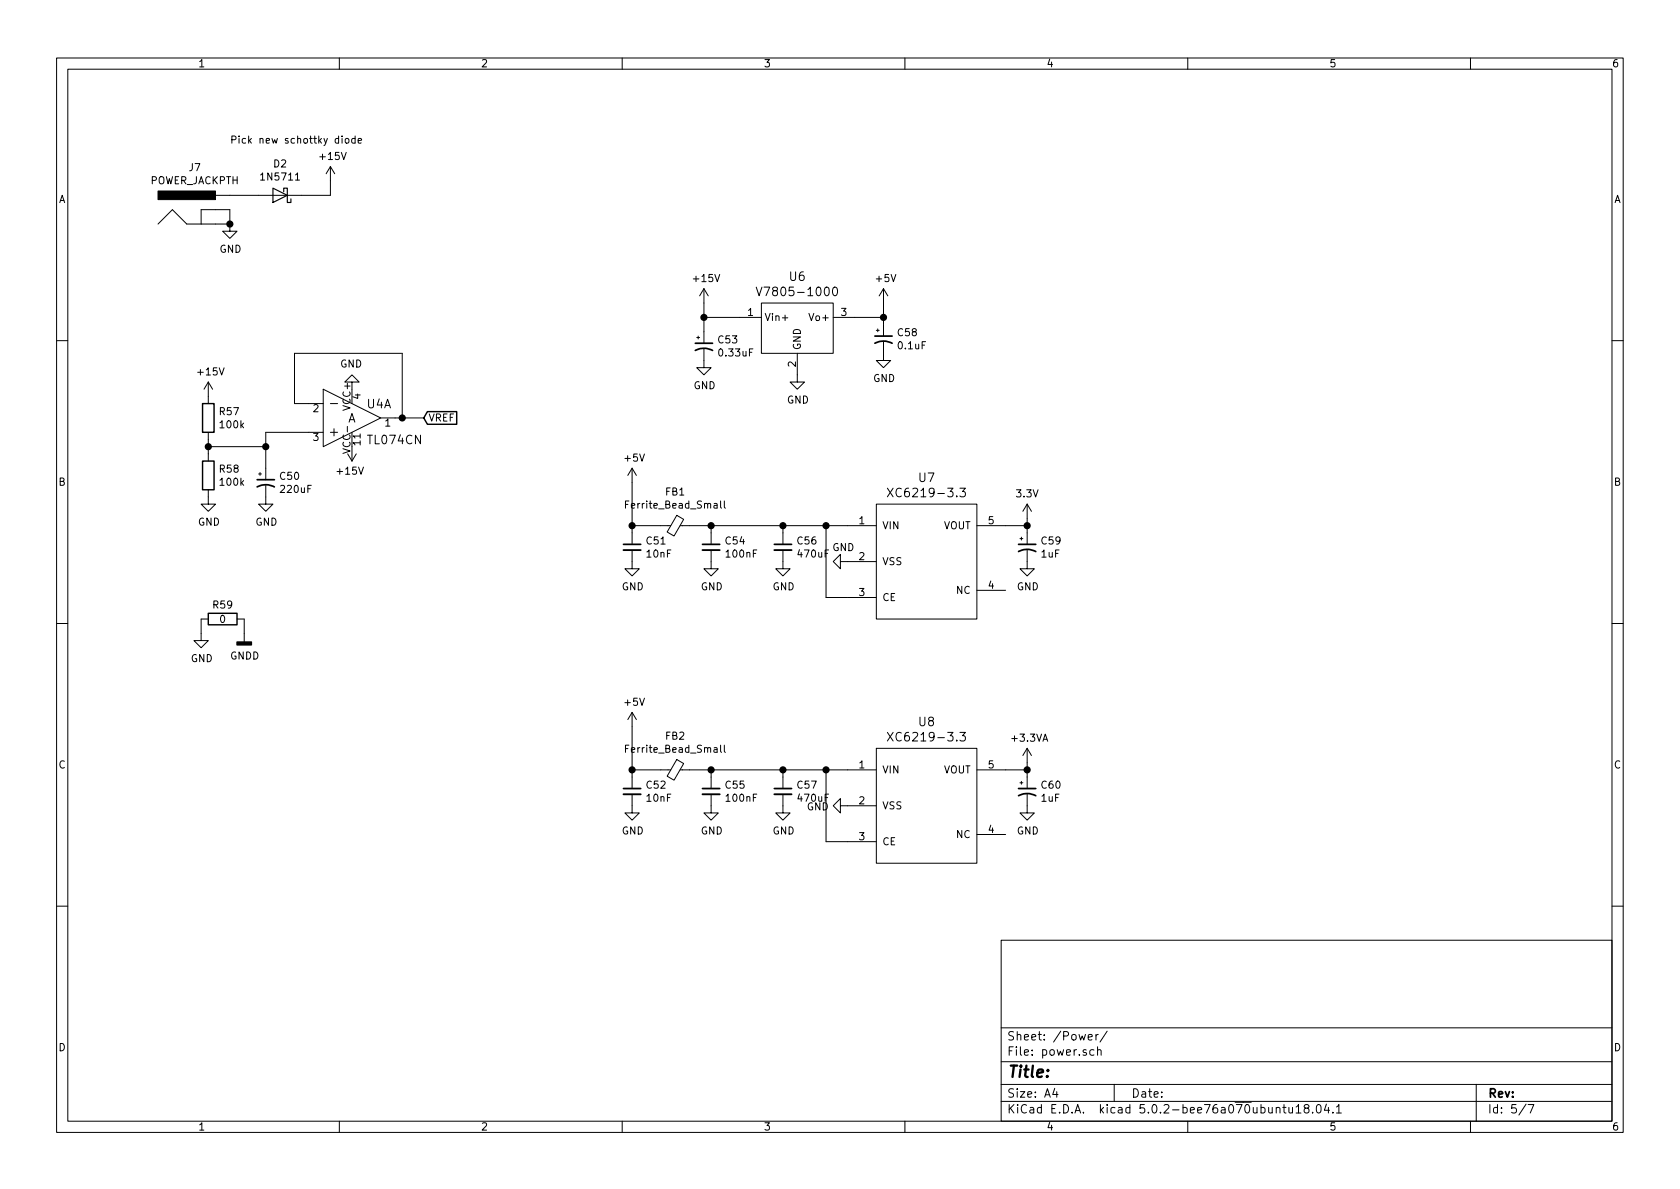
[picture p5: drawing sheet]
EESchema Schematic File Version 4
LIBS:synth-wavetable-cache
EELAYER 26 0
EELAYER END
$Descr A4 11693 8268
encoding utf-8
Sheet 5 7
Title ""
Date ""
Rev ""
Comp ""
Comment1 ""
Comment2 ""
Comment3 ""
Comment4 ""
$EndDescr
$Comp
L power:GND #PWR080
U 1 1
P 1600 1550
F 0 "#PWR080" H 1600 1300 50  0001 C CNN
F 1 "GND" H 1605 1377 50  0000 C CNN
F 2 "" H 1600 1550 50  0001 C CNN
F 3 "" H 1600 1550 50  0001 C CNN
	1    1600 1550
	1    0    0    -1  
$EndComp
$Comp
L power:+15V #PWR083
U 1 1
P 2300 1250
F 0 "#PWR083" H 2300 1100 50  0001 C CNN
F 1 "+15V" H 2315 1423 50  0000 C CNN
F 2 "" H 2300 1250 50  0001 C CNN
F 3 "" H 2300 1250 50  0001 C CNN
	1    2300 1250
	1    0    0    -1  
$EndComp
Wire Wire Line
	2300 1250 2300 1350
Wire Wire Line
	2300 1350 2100 1350
$Comp
L power:+15V #PWR078
U 1 1
P 1450 2750
F 0 "#PWR078" H 1450 2600 50  0001 C CNN
F 1 "+15V" H 1465 2923 50  0000 C CNN
F 2 "" H 1450 2750 50  0001 C CNN
F 3 "" H 1450 2750 50  0001 C CNN
	1    1450 2750
	1    0    0    -1  
$EndComp
$Comp
L Device:R R57
U 1 1
P 1450 2900
F 0 "R57" H 1520 2946 50  0000 L CNN
F 1 "100k" H 1520 2855 50  0000 L CNN
F 2 "SparkFun-Passives:0805" V 1380 2900 50  0001 C CNN
F 3 "~" H 1450 2900 50  0001 C CNN
	1    1450 2900
	1    0    0    -1  
$EndComp
$Comp
L Device:R R58
U 1 1
P 1450 3300
F 0 "R58" H 1520 3346 50  0000 L CNN
F 1 "100k" H 1520 3255 50  0000 L CNN
F 2 "SparkFun-Passives:0805" V 1380 3300 50  0001 C CNN
F 3 "~" H 1450 3300 50  0001 C CNN
	1    1450 3300
	1    0    0    -1  
$EndComp
$Comp
L power:GND #PWR079
U 1 1
P 1450 3450
F 0 "#PWR079" H 1450 3200 50  0001 C CNN
F 1 "GND" H 1455 3277 50  0000 C CNN
F 2 "" H 1450 3450 50  0001 C CNN
F 3 "" H 1450 3450 50  0001 C CNN
	1    1450 3450
	1    0    0    -1  
$EndComp
$Comp
L Device:CP1_Small C50
U 1 1
P 1850 3350
F 0 "C50" H 1941 3396 50  0000 L CNN
F 1 "220uF" H 1941 3305 50  0000 L CNN
F 2 "Capacitor_SMD:CP_Elec_6.3x5.4" H 1850 3350 50  0001 C CNN
F 3 "~" H 1850 3350 50  0001 C CNN
	1    1850 3350
	1    0    0    -1  
$EndComp
$Comp
L power:GND #PWR082
U 1 1
P 1850 3450
F 0 "#PWR082" H 1850 3200 50  0001 C CNN
F 1 "GND" H 1855 3277 50  0000 C CNN
F 2 "" H 1850 3450 50  0001 C CNN
F 3 "" H 1850 3450 50  0001 C CNN
	1    1850 3450
	1    0    0    -1  
$EndComp
Wire Wire Line
	1450 3050 1450 3100
Wire Wire Line
	1450 3100 1850 3100
Wire Wire Line
	1850 3100 1850 3250
Connection ~ 1450 3100
Wire Wire Line
	1450 3100 1450 3150
Wire Wire Line
	1850 3100 1850 3000
Wire Wire Line
	1850 3000 2150 3000
Connection ~ 1850 3100
Wire Wire Line
	2750 2900 2800 2900
Wire Wire Line
	2800 2900 2800 2450
Wire Wire Line
	2800 2450 2050 2450
Wire Wire Line
	2050 2450 2050 2800
Wire Wire Line
	2050 2800 2150 2800
Text GLabel 2950 2900 2    50   Input ~ 0
VREF
Wire Wire Line
	2950 2900 2800 2900
Connection ~ 2800 2900
$Comp
L dk_Linear-Amplifiers-Instrumentation-OP-Amps-Buffer-Amps:TL074CN U4
U 1 1
P 2450 2900
F 0 "U4" H 2550 3000 60  0000 L CNN
F 1 "TL074CN" H 2550 2750 60  0000 L CNN
F 2 "SparkFun-AnalogIC:SO16" H 2650 3100 60  0001 L CNN
F 3 "http://www.ti.com/lit/ds/symlink/tl071a.pdf" H 2650 3200 60  0001 L CNN
F 4 "296-1777-5-ND" H 2650 3300 60  0001 L CNN "Digi-Key_PN"
F 5 "TL074CN" H 2650 3400 60  0001 L CNN "MPN"
F 6 "Integrated Circuits (ICs)" H 2650 3500 60  0001 L CNN "Category"
F 7 "Linear - Amplifiers - Instrumentation, OP Amps, Buffer Amps" H 2650 3600 60  0001 L CNN "Family"
F 8 "http://www.ti.com/lit/ds/symlink/tl071a.pdf" H 2650 3700 60  0001 L CNN "DK_Datasheet_Link"
F 9 "/product-detail/en/texas-instruments/TL074CN/296-1777-5-ND/277423" H 2650 3800 60  0001 L CNN "DK_Detail_Page"
F 10 "IC OPAMP JFET 3MHZ 14DIP" H 2650 3900 60  0001 L CNN "Description"
F 11 "Texas Instruments" H 2650 4000 60  0001 L CNN "Manufacturer"
F 12 "Active" H 2650 4100 60  0001 L CNN "Status"
	1    2450 2900
	1    0    0    -1  
$EndComp
$Comp
L power:+15V #PWR085
U 1 1
P 2450 3100
F 0 "#PWR085" H 2450 2950 50  0001 C CNN
F 1 "+15V" H 2465 3273 50  0000 C CNN
F 2 "" H 2450 3100 50  0001 C CNN
F 3 "" H 2450 3100 50  0001 C CNN
	1    2450 3100
	-1   0    0    1   
$EndComp
$Comp
L power:GND #PWR084
U 1 1
P 2450 2700
F 0 "#PWR084" H 2450 2450 50  0001 C CNN
F 1 "GND" H 2455 2527 50  0000 C CNN
F 2 "" H 2450 2700 50  0001 C CNN
F 3 "" H 2450 2700 50  0001 C CNN
	1    2450 2700
	-1   0    0    1   
$EndComp
$Comp
L dk_DC-DC-Converters:V7805-1000 U6
U 1 1
P 5550 2300
F 0 "U6" H 5550 2687 60  0000 C CNN
F 1 "V7805-1000" H 5550 2581 60  0000 C CNN
F 2 "SparkFun-DiscreteSemi:TO220V" H 5750 2500 60  0001 L CNN
F 3 "https://www.cui.com/product/resource/digikeypdf/v78xx-1000.pdf" H 5750 2600 60  0001 L CNN
F 4 "102-1715-ND" H 5750 2700 60  0001 L CNN "Digi-Key_PN"
F 5 "V7805-1000" H 5750 2800 60  0001 L CNN "MPN"
F 6 "Power Supplies - Board Mount" H 5750 2900 60  0001 L CNN "Category"
F 7 "DC DC Converters" H 5750 3000 60  0001 L CNN "Family"
F 8 "https://www.cui.com/product/resource/digikeypdf/v78xx-1000.pdf" H 5750 3100 60  0001 L CNN "DK_Datasheet_Link"
F 9 "/product-detail/en/cui-inc/V7805-1000/102-1715-ND/1828608" H 5750 3200 60  0001 L CNN "DK_Detail_Page"
F 10 "DC DC CONVERTER 5V 5W" H 5750 3300 60  0001 L CNN "Description"
F 11 "CUI Inc." H 5750 3400 60  0001 L CNN "Manufacturer"
F 12 "Active" H 5750 3500 60  0001 L CNN "Status"
	1    5550 2300
	1    0    0    -1  
$EndComp
$Comp
L power:GND #PWR096
U 1 1
P 5550 2600
F 0 "#PWR096" H 5550 2350 50  0001 C CNN
F 1 "GND" H 5555 2427 50  0000 C CNN
F 2 "" H 5550 2600 50  0001 C CNN
F 3 "" H 5550 2600 50  0001 C CNN
	1    5550 2600
	1    0    0    -1  
$EndComp
$Comp
L Device:CP1_Small C53
U 1 1
P 4900 2400
F 0 "C53" H 4991 2446 50  0000 L CNN
F 1 "0.33uF" H 4991 2355 50  0000 L CNN
F 2 "SparkFun-Passives:0805" H 4900 2400 50  0001 C CNN
F 3 "~" H 4900 2400 50  0001 C CNN
	1    4900 2400
	1    0    0    -1  
$EndComp
$Comp
L power:GND #PWR091
U 1 1
P 4900 2500
F 0 "#PWR091" H 4900 2250 50  0001 C CNN
F 1 "GND" H 4905 2327 50  0000 C CNN
F 2 "" H 4900 2500 50  0001 C CNN
F 3 "" H 4900 2500 50  0001 C CNN
	1    4900 2500
	1    0    0    -1  
$EndComp
$Comp
L Device:CP1_Small C58
U 1 1
P 6150 2350
F 0 "C58" H 6241 2396 50  0000 L CNN
F 1 "0.1uF" H 6241 2305 50  0000 L CNN
F 2 "SparkFun-Passives:0805" H 6150 2350 50  0001 C CNN
F 3 "~" H 6150 2350 50  0001 C CNN
	1    6150 2350
	1    0    0    -1  
$EndComp
$Comp
L power:GND #PWR0100
U 1 1
P 6150 2450
F 0 "#PWR0100" H 6150 2200 50  0001 C CNN
F 1 "GND" H 6155 2277 50  0000 C CNN
F 2 "" H 6150 2450 50  0001 C CNN
F 3 "" H 6150 2450 50  0001 C CNN
	1    6150 2450
	1    0    0    -1  
$EndComp
Wire Wire Line
	6150 2250 6150 2200
Wire Wire Line
	6150 2200 5950 2200
Wire Wire Line
	5150 2200 4900 2200
Wire Wire Line
	4900 2200 4900 2300
$Comp
L power:+15V #PWR090
U 1 1
P 4900 2100
F 0 "#PWR090" H 4900 1950 50  0001 C CNN
F 1 "+15V" H 4915 2273 50  0000 C CNN
F 2 "" H 4900 2100 50  0001 C CNN
F 3 "" H 4900 2100 50  0001 C CNN
	1    4900 2100
	1    0    0    -1  
$EndComp
Wire Wire Line
	4900 2100 4900 2200
Connection ~ 4900 2200
$Comp
L power:+5V #PWR099
U 1 1
P 6150 2100
F 0 "#PWR099" H 6150 1950 50  0001 C CNN
F 1 "+5V" H 6165 2273 50  0000 C CNN
F 2 "" H 6150 2100 50  0001 C CNN
F 3 "" H 6150 2100 50  0001 C CNN
	1    6150 2100
	1    0    0    -1  
$EndComp
Wire Wire Line
	6150 2100 6150 2200
Connection ~ 6150 2200
$Comp
L SparkFun-Aesthetics:3.3V #SUPPLY017
U 1 1
P 7150 3600
F 0 "#SUPPLY017" H 7150 3600 50  0001 L BNN
F 1 "3.3V" H 7150 3774 50  0000 C CNN
F 2 "" H 7150 3600 50  0001 C CNN
F 3 "" H 7150 3600 50  0001 C CNN
	1    7150 3600
	1    0    0    -1  
$EndComp
$Comp
L dac:XC6219-3.3 U7
U 1 1
P 6500 3900
F 0 "U7" H 6450 4487 60  0000 C CNN
F 1 "XC6219-3.3" H 6450 4381 60  0000 C CNN
F 2 "SparkFun-DigitalIC:SOT23-5" H 6500 4100 60  0001 C CNN
F 3 "" H 6500 4100 60  0000 C CNN
	1    6500 3900
	1    0    0    -1  
$EndComp
Wire Wire Line
	7150 3600 7150 3650
Wire Wire Line
	7150 3650 7000 3650
$Comp
L power:GND #PWR097
U 1 1
P 5900 3900
F 0 "#PWR097" H 5900 3650 50  0001 C CNN
F 1 "GND" V 5800 3950 50  0000 R CNN
F 2 "" H 5900 3900 50  0001 C CNN
F 3 "" H 5900 3900 50  0001 C CNN
	1    5900 3900
	0    1    1    0   
$EndComp
$Comp
L Device:CP1_Small C59
U 1 1
P 7150 3800
F 0 "C59" H 7241 3846 50  0000 L CNN
F 1 "1uF" H 7241 3755 50  0000 L CNN
F 2 "SparkFun-Passives:0805" H 7150 3800 50  0001 C CNN
F 3 "~" H 7150 3800 50  0001 C CNN
	1    7150 3800
	1    0    0    -1  
$EndComp
Wire Wire Line
	7150 3700 7150 3650
Connection ~ 7150 3650
$Comp
L power:GND #PWR0101
U 1 1
P 7150 3900
F 0 "#PWR0101" H 7150 3650 50  0001 C CNN
F 1 "GND" H 7155 3727 50  0000 C CNN
F 2 "" H 7150 3900 50  0001 C CNN
F 3 "" H 7150 3900 50  0001 C CNN
	1    7150 3900
	1    0    0    -1  
$EndComp
$Comp
L power:+5V #PWR086
U 1 1
P 4400 3350
F 0 "#PWR086" H 4400 3200 50  0001 C CNN
F 1 "+5V" H 4415 3523 50  0000 C CNN
F 2 "" H 4400 3350 50  0001 C CNN
F 3 "" H 4400 3350 50  0001 C CNN
	1    4400 3350
	1    0    0    -1  
$EndComp
$Comp
L dac:XC6219-3.3 U8
U 1 1
P 6500 5600
F 0 "U8" H 6450 6187 60  0000 C CNN
F 1 "XC6219-3.3" H 6450 6081 60  0000 C CNN
F 2 "SparkFun-DigitalIC:SOT23-5" H 6500 5800 60  0001 C CNN
F 3 "" H 6500 5800 60  0000 C CNN
	1    6500 5600
	1    0    0    -1  
$EndComp
Wire Wire Line
	7150 5300 7150 5350
Wire Wire Line
	7150 5350 7000 5350
$Comp
L power:GND #PWR098
U 1 1
P 5900 5600
F 0 "#PWR098" H 5900 5350 50  0001 C CNN
F 1 "GND" V 5905 5472 50  0000 R CNN
F 2 "" H 5900 5600 50  0001 C CNN
F 3 "" H 5900 5600 50  0001 C CNN
	1    5900 5600
	0    1    1    0   
$EndComp
$Comp
L Device:CP1_Small C60
U 1 1
P 7150 5500
F 0 "C60" H 7241 5546 50  0000 L CNN
F 1 "1uF" H 7241 5455 50  0000 L CNN
F 2 "SparkFun-Passives:0805" H 7150 5500 50  0001 C CNN
F 3 "~" H 7150 5500 50  0001 C CNN
	1    7150 5500
	1    0    0    -1  
$EndComp
Wire Wire Line
	7150 5400 7150 5350
Connection ~ 7150 5350
$Comp
L power:GND #PWR0103
U 1 1
P 7150 5600
F 0 "#PWR0103" H 7150 5350 50  0001 C CNN
F 1 "GND" H 7155 5427 50  0000 C CNN
F 2 "" H 7150 5600 50  0001 C CNN
F 3 "" H 7150 5600 50  0001 C CNN
	1    7150 5600
	1    0    0    -1  
$EndComp
$Comp
L power:+3.3VA #PWR0102
U 1 1
P 7150 5300
F 0 "#PWR0102" H 7150 5150 50  0001 C CNN
F 1 "+3.3VA" H 7165 5473 50  0000 C CNN
F 2 "" H 7150 5300 50  0001 C CNN
F 3 "" H 7150 5300 50  0001 C CNN
	1    7150 5300
	1    0    0    -1  
$EndComp
$Comp
L Device:C_Small C51
U 1 1
P 4400 3800
F 0 "C51" H 4492 3846 50  0000 L CNN
F 1 "10nF" H 4492 3755 50  0000 L CNN
F 2 "SparkFun-Passives:0805" H 4400 3800 50  0001 C CNN
F 3 "~" H 4400 3800 50  0001 C CNN
	1    4400 3800
	1    0    0    -1  
$EndComp
$Comp
L power:GND #PWR087
U 1 1
P 4400 3900
F 0 "#PWR087" H 4400 3650 50  0001 C CNN
F 1 "GND" H 4405 3727 50  0000 C CNN
F 2 "" H 4400 3900 50  0001 C CNN
F 3 "" H 4400 3900 50  0001 C CNN
	1    4400 3900
	1    0    0    -1  
$EndComp
$Comp
L Device:Ferrite_Bead_Small FB1
U 1 1
P 4700 3650
F 0 "FB1" V 4463 3650 50  0000 C CNN
F 1 "Ferrite_Bead_Small" V 4554 3650 50  0000 C CNN
F 2 "SparkFun-Passives:0805" V 4630 3650 50  0001 C CNN
F 3 "~" H 4700 3650 50  0001 C CNN
	1    4700 3650
	0    1    1    0   
$EndComp
$Comp
L Device:C_Small C54
U 1 1
P 4950 3800
F 0 "C54" H 5042 3846 50  0000 L CNN
F 1 "100nF" H 5042 3755 50  0000 L CNN
F 2 "SparkFun-Passives:0805" H 4950 3800 50  0001 C CNN
F 3 "~" H 4950 3800 50  0001 C CNN
	1    4950 3800
	1    0    0    -1  
$EndComp
$Comp
L Device:C_Small C56
U 1 1
P 5450 3800
F 0 "C56" H 5542 3846 50  0000 L CNN
F 1 "470uF" H 5542 3755 50  0000 L CNN
F 2 "Capacitor_SMD:CP_Elec_6.3x5.4" H 5450 3800 50  0001 C CNN
F 3 "~" H 5450 3800 50  0001 C CNN
	1    5450 3800
	1    0    0    -1  
$EndComp
$Comp
L power:GND #PWR092
U 1 1
P 4950 3900
F 0 "#PWR092" H 4950 3650 50  0001 C CNN
F 1 "GND" H 4955 3727 50  0000 C CNN
F 2 "" H 4950 3900 50  0001 C CNN
F 3 "" H 4950 3900 50  0001 C CNN
	1    4950 3900
	1    0    0    -1  
$EndComp
$Comp
L power:GND #PWR094
U 1 1
P 5450 3900
F 0 "#PWR094" H 5450 3650 50  0001 C CNN
F 1 "GND" H 5455 3727 50  0000 C CNN
F 2 "" H 5450 3900 50  0001 C CNN
F 3 "" H 5450 3900 50  0001 C CNN
	1    5450 3900
	1    0    0    -1  
$EndComp
Wire Wire Line
	5900 3650 5750 3650
Wire Wire Line
	4950 3700 4950 3650
Connection ~ 4950 3650
Wire Wire Line
	4950 3650 4800 3650
Wire Wire Line
	5450 3700 5450 3650
Connection ~ 5450 3650
Wire Wire Line
	5450 3650 4950 3650
Wire Wire Line
	4600 3650 4400 3650
Wire Wire Line
	4400 3650 4400 3700
Wire Wire Line
	4400 3650 4400 3350
Connection ~ 4400 3650
Wire Wire Line
	5750 3650 5750 4150
Wire Wire Line
	5750 4150 5900 4150
Connection ~ 5750 3650
Wire Wire Line
	5750 3650 5450 3650
$Comp
L power:+5V #PWR088
U 1 1
P 4400 5050
F 0 "#PWR088" H 4400 4900 50  0001 C CNN
F 1 "+5V" H 4415 5223 50  0000 C CNN
F 2 "" H 4400 5050 50  0001 C CNN
F 3 "" H 4400 5050 50  0001 C CNN
	1    4400 5050
	1    0    0    -1  
$EndComp
$Comp
L Device:C_Small C52
U 1 1
P 4400 5500
F 0 "C52" H 4492 5546 50  0000 L CNN
F 1 "10nF" H 4492 5455 50  0000 L CNN
F 2 "SparkFun-Passives:0805" H 4400 5500 50  0001 C CNN
F 3 "~" H 4400 5500 50  0001 C CNN
	1    4400 5500
	1    0    0    -1  
$EndComp
$Comp
L power:GND #PWR089
U 1 1
P 4400 5600
F 0 "#PWR089" H 4400 5350 50  0001 C CNN
F 1 "GND" H 4405 5427 50  0000 C CNN
F 2 "" H 4400 5600 50  0001 C CNN
F 3 "" H 4400 5600 50  0001 C CNN
	1    4400 5600
	1    0    0    -1  
$EndComp
$Comp
L Device:Ferrite_Bead_Small FB2
U 1 1
P 4700 5350
F 0 "FB2" V 4463 5350 50  0000 C CNN
F 1 "Ferrite_Bead_Small" V 4554 5350 50  0000 C CNN
F 2 "SparkFun-Passives:0805" V 4630 5350 50  0001 C CNN
F 3 "~" H 4700 5350 50  0001 C CNN
	1    4700 5350
	0    1    1    0   
$EndComp
$Comp
L Device:C_Small C55
U 1 1
P 4950 5500
F 0 "C55" H 5042 5546 50  0000 L CNN
F 1 "100nF" H 5042 5455 50  0000 L CNN
F 2 "SparkFun-Passives:0805" H 4950 5500 50  0001 C CNN
F 3 "~" H 4950 5500 50  0001 C CNN
	1    4950 5500
	1    0    0    -1  
$EndComp
$Comp
L Device:C_Small C57
U 1 1
P 5450 5500
F 0 "C57" H 5542 5546 50  0000 L CNN
F 1 "470uF" H 5542 5455 50  0000 L CNN
F 2 "Capacitor_SMD:CP_Elec_6.3x5.4" H 5450 5500 50  0001 C CNN
F 3 "~" H 5450 5500 50  0001 C CNN
	1    5450 5500
	1    0    0    -1  
$EndComp
$Comp
L power:GND #PWR093
U 1 1
P 4950 5600
F 0 "#PWR093" H 4950 5350 50  0001 C CNN
F 1 "GND" H 4955 5427 50  0000 C CNN
F 2 "" H 4950 5600 50  0001 C CNN
F 3 "" H 4950 5600 50  0001 C CNN
	1    4950 5600
	1    0    0    -1  
$EndComp
$Comp
L power:GND #PWR095
U 1 1
P 5450 5600
F 0 "#PWR095" H 5450 5350 50  0001 C CNN
F 1 "GND" H 5455 5427 50  0000 C CNN
F 2 "" H 5450 5600 50  0001 C CNN
F 3 "" H 5450 5600 50  0001 C CNN
	1    5450 5600
	1    0    0    -1  
$EndComp
Wire Wire Line
	5900 5350 5750 5350
Wire Wire Line
	4950 5400 4950 5350
Connection ~ 4950 5350
Wire Wire Line
	4950 5350 4800 5350
Wire Wire Line
	5450 5400 5450 5350
Connection ~ 5450 5350
Wire Wire Line
	5450 5350 4950 5350
Wire Wire Line
	4600 5350 4400 5350
Wire Wire Line
	4400 5350 4400 5400
Wire Wire Line
	4400 5350 4400 5050
Connection ~ 4400 5350
Wire Wire Line
	5750 5350 5750 5850
Wire Wire Line
	5750 5850 5900 5850
Connection ~ 5750 5350
Wire Wire Line
	5750 5350 5450 5350
$Comp
L power:GND #PWR077
U 1 1
P 1400 4400
F 0 "#PWR077" H 1400 4150 50  0001 C CNN
F 1 "GND" H 1405 4227 50  0000 C CNN
F 2 "" H 1400 4400 50  0001 C CNN
F 3 "" H 1400 4400 50  0001 C CNN
	1    1400 4400
	1    0    0    -1  
$EndComp
$Comp
L power:GNDD #PWR081
U 1 1
P 1700 4400
F 0 "#PWR081" H 1700 4150 50  0001 C CNN
F 1 "GNDD" H 1704 4245 50  0000 C CNN
F 2 "" H 1700 4400 50  0001 C CNN
F 3 "" H 1700 4400 50  0001 C CNN
	1    1700 4400
	1    0    0    -1  
$EndComp
$Comp
L Device:R R59
U 1 1
P 1550 4300
F 0 "R59" V 1450 4300 50  0000 C CNN
F 1 "0" V 1550 4300 50  0000 C CNN
F 2 "SparkFun-Passives:0805" V 1480 4300 50  0001 C CNN
F 3 "~" H 1550 4300 50  0001 C CNN
	1    1550 4300
	0    1    1    0   
$EndComp
Wire Wire Line
	1400 4300 1400 4400
Wire Wire Line
	1700 4400 1700 4300
$Comp
L Diode:1N5711 D2
U 1 1
P 1950 1350
F 0 "D2" H 1950 1134 50  0000 C CNN
F 1 "1N5711" H 1950 1225 50  0000 C CNN
F 2 "SparkFun-Passives:1210" H 1950 1175 50  0001 C CNN
F 3 "https://www.microsemi.com/document-portal/doc_download/8865-lds-0040-datasheet" H 1950 1350 50  0001 C CNN
	1    1950 1350
	-1   0    0    1   
$EndComp
Text Notes 1600 1000 0    50   ~ 0
Pick new schottky diode
Wire Wire Line
	1600 1350 1800 1350
$Comp
L SparkFun-Connectors:POWER_JACKPTH J7
U 1 1
P 1500 1650
F 0 "J7" H 1356 2145 50  0000 C CNN
F 1 "POWER_JACKPTH" H 1356 2054 50  0000 C CNN
F 2 "SparkFun-Connectors:POWER_JACK_PTH" H 1530 1800 20  0001 C CNN
F 3 "" H 1500 1650 60  0000 C CNN
	1    1500 1650
	1    0    0    -1  
$EndComp
Wire Wire Line
	1600 1550 1600 1450
Connection ~ 1600 1550
$EndSCHEMATC
